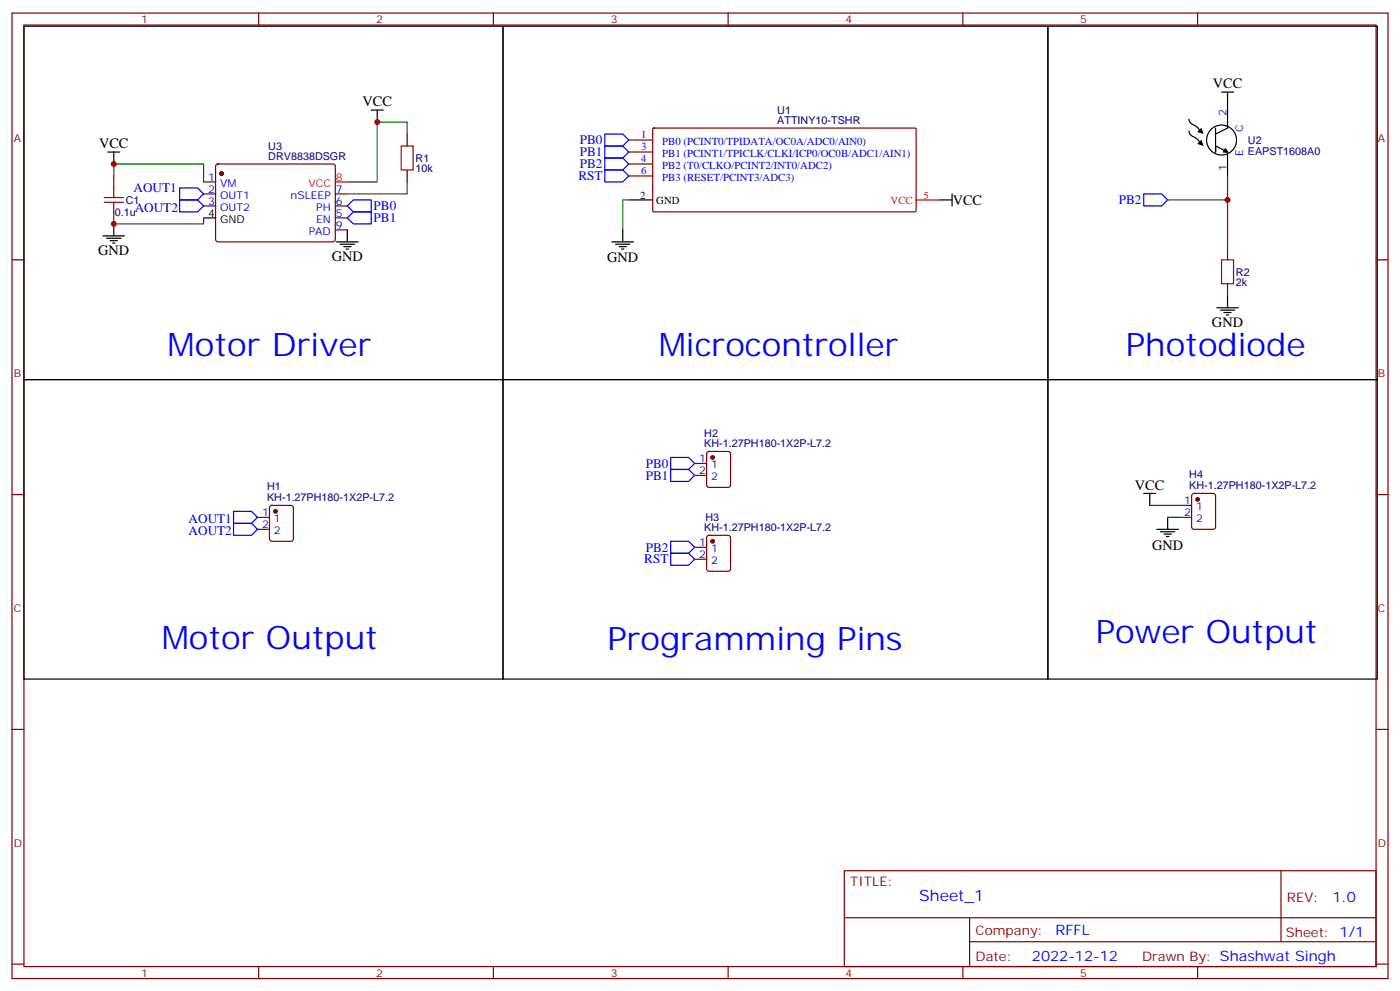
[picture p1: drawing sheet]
<svg xmlns="http://www.w3.org/2000/svg" width="412mm" height="292mm" viewBox="0 0 412 292" stroke-linecap="round" stroke-linejoin="round" font-family="sans-serif">
<g fill="none" stroke="#870000" stroke-width=".35">
<path d="M3.5 3.8h405.4v284.4h-405.4zM7.1 7.4h398.2v277.3h-398.2zM76.2 3.8v3.6M145.3 3.8v3.6M214.5 3.8v3.6M283.6 3.8v3.6M352.8 3.8v3.6M119.9 39.5v3.5M192.3 37.9l.3-.2 77.1 .1 .2 .3v24l-.4 .3h-76.9l-.3-.3zM33.5 51.8v3.6M60 53.6h3.5M60 57.1h3.5"/>
<path d="M63.7 48.5l.5-.2 34.1 .1 .5 .6-.1 21.8-.6 .4h-34.2l-.4-.7v-21.5zM98.8 57.1h3.5M119.9 50.1v3.5M185.2 48.3h7.1M185.2 51.8h7.1M185.2 44.8h7.1M185.2 41.2h7.1M3.5 76.5h3.6M33.5 62.4v3.5M60 60.6h3.5M98.8 60.6h3.5M98.8 64.2h3.5"/>
<path d="M98.8 67.7h3.5M361.6 73v3.5M405.3 76.5h3.6M361.6 83.6v3.5M204.6 136.5h3.5M208.4 133.2l.4-.2h5.7l.6 .4 .1 9.4-.5 .7h-5.9l-.6-.4-.1-9.4zM3.5 145.7h3.6M75.8 152.4h3.6M75.8 155.9h3.6M79.6 149l.5-.2h5.6l.7 .5v9.4l-.4 .7h-5.9l-.7-.4v-9.5zM204.6 140h3.5M208.4 157.9l.4-.2h5.7l.6 .4 .1 9.4-.5 .7h-5.9l-.6-.4-.1-9.4z"/>
<path d="M347.5 152.4h3.5M347.5 148.8h3.5M351.2 145.5l.5-.2h5.7l.6 .4 .1 9.5-.5 .6-5.9 .1-.6-.5-.1-9.4zM405.3 145.7h3.6M204.6 161.2h3.5M204.6 164.7h3.5M3.5 214.8h3.6M405.3 214.8h3.6M248.7 256.4h156.6v28.3h-156.6zM377.3 256.5v20.8M248.7 270.3h156.5M285.6 277.3h119.6"/>
<path d="M285.6 270.3v14.1M3.5 284h3.6M76.2 284.7v3.5M145.3 284.7v3.5M214.5 284.7v3.5M283.6 284.7v3.5M352.8 284.7v3.5M405.3 284h3.6"/>
</g>
<g fill="none" stroke="#000" stroke-width=".35">
<path d="M7.1 7.7h141.1v104.1h-141.1zM148.2 7.7h160.5v104.1h-160.5zM308.7 7.7h97v104.1h-97zM109.4 32.4h3.5M111.1 32.4v3.5M350.2 35.1a2.81 2.81 0 0 0 2.1 2.1l.9 .9 .3 .7M350.2 38.6a2.81 2.81 0 0 0 2.2 2.1l.8 .9 .3 .7M358.1 37.7v7.1v-1.8l3.5 1.8v7M359.8 27.1h3.6M361.6 27.1v10.6l-3.5 1.8M31.7 44.8h3.6M33.5 44.8v3.5"/>
<path d="M185.2 58.9h7.1M276.9 58.9h3.6M280.5 57.1v3.5M30.3 69.5h6.4M31.4 70.2h4.2M32.5 70.9h2.1M33.2 71.6h.7M33.5 65.9v3.6M60 64.2h3.5M99.1 71.2h6.4M100.2 71.9h4.2M101.2 72.6h2.2"/>
<path d="M102 73.3h.7M102.3 67.7v3.5M180.3 71.2h6.3M181.3 71.9h4.3M182.4 72.6h2.1M183.1 73.3h.7M183.4 67.7v3.5M358.4 90.6h6.4M359.5 91.3h4.2M360.5 92h2.2M361.2 92.7h.7M361.6 87.1v3.5"/>
<path d="M7.1 111.8h141.1v88.2h-141.1zM148.2 111.8h160.5v88.2h-160.5zM308.7 111.8h97v88.2h-97zM336.9 145.3h3.5M338.7 145.3v3.5M340.8 155.9h6.3M341.8 156.6h4.3M342.9 157.3h2.1M343.6 158h.7M344 152.4v3.5"/>
<circle cx="359.8" cy="41.2" r="4.4"/>
</g>
<path d="M98.8 53.6h3.5M269.9 58.9h7" fill="none" stroke="#f00" stroke-width=".35"/>
<path d="M352.7 38.9l1.2-1.3 .6 1.9zM352.7 42.4l1.2-1.3 .6 1.9z" fill="#000"/>
<path d="M361 43.8l.5 1h-1.1z" fill="#000" stroke="#000" stroke-width=".35"/>
<path d="M119.9 39.5v-3.6h-8.8v17.7h-8.8M33.5 51.8v-3.5h26.5v5.3M119.9 53.6v3.5h-17.6M185.2 58.9h-1.8v8.8M344 58.9h17.6M361.6 51.8v21.2M60 64.2v1.7h-26.5M338.7 148.8h8.8M344 152.4h3.5" fill="none" stroke="#008700" stroke-width=".35"/>
<g fill="none" stroke="#00f" stroke-width=".35">
<path d="M178.2 39.5h5.2l1.8 1.7-1.8 1.8h-5.2zM52.9 55.4h5.3l1.8 1.7-1.8 1.8h-5.3zM52.9 58.9h5.3l1.8 1.7-1.8 1.8h-5.3zM178.2 46.5h5.2l1.8 1.8-1.8 1.8h-5.2zM178.2 43h5.2l1.8 1.8-1.8 1.7h-5.2zM178.2 50.1h5.2l1.8 1.7-1.8 1.8h-5.2zM336.9 57.1h5.3l1.8 1.8-1.8 1.7h-5.3zM102.3 60.6l1.8-1.7h5.3v3.5h-5.3zM102.3 64.2l1.8-1.8h5.3v3.5h-5.3zM197.6 134.7h5.2l1.8 1.8-1.8 1.8h-5.2zM197.6 138.3h5.2l1.8 1.7-1.8 1.8h-5.2zM68.8 154.1h5.3l1.7 1.8-1.7 1.8h-5.3z"/>
<path d="M68.8 150.6h5.3l1.7 1.8-1.7 1.7h-5.3zM197.6 159.4h5.2l1.8 1.8-1.8 1.7h-5.2zM197.6 162.9h5.2l1.8 1.8-1.8 1.8h-5.2z"/>
</g>
<g fill="#870000" stroke="#870000" stroke-width=".35">
<circle cx="81.1" cy="150.6" r=".53"/>
<circle cx="209.9" cy="134.7" r=".53"/>
<circle cx="209.9" cy="159.4" r=".53"/>
<circle cx="352.8" cy="147.1" r=".53"/>
<circle cx="65.3" cy="51.1" r=".53"/>
</g>
<path d="M30.7 59.6h5.6M30.7 58.2h5.6M33.5 55.4v2.8M33.5 59.6v2.8M118.2 43h3.5v7.1h-3.5zM359.8 76.5h3.6v7.1h-3.6z" fill="none" stroke="#a10000" stroke-width=".35"/>
<g fill="#c00">
<circle cx="361.6" cy="58.9" r=".88"/>
<circle cx="33.5" cy="48.3" r=".88"/>
<circle cx="111.1" cy="35.9" r=".88"/>
<circle cx="33.5" cy="65.9" r=".88"/>
</g>
<g font-size="9.5" fill="#00f">
<text x="49.4" y="104.7">Motor Driver</text>
<text x="194" y="104.7">Microcontroller</text>
<text x="331.6" y="104.7">Photodiode</text>
<text x="47.6" y="191.2">Motor Output</text>
<text x="178.9" y="191.4">Programming Pins</text>
<text x="322.8" y="189.4">Power Output</text>
</g>
<text font-size="4.6" fill="#00f" x="270.8" y="265.5">Sheet_1</text>
<g font-size="4.2">
<text x="357.2" y="26">VCC</text>
<text x="106.8" y="31.3">VCC</text>
<text x="29.2" y="43.6">VCC</text>
<text x="280.6" y="60.3">VCC</text>
<text x="28.9" y="75.1">GND</text>
<text x="97.7" y="76.9">GND</text>
<text x="178.9" y="77.2">GND</text>
<text x="357" y="96.3">GND</text>
<text x="334.3" y="144.2">VCC</text>
<text x="339.4" y="162">GND</text>
</g>
<g font-size="4.2" fill="#00f">
<text x="392.5" y="265.7">1.0</text>
<text x="310.9" y="275.3">RFFL</text>
<text x="304" y="283.1">2022-12-12</text>
</g>
<g font-size="3.9" fill="#00f">
<text x="170.8" y="46">PB1</text>
<text x="170.8" y="42.5">PB0</text>
<text x="170.4" y="53">RST</text>
<text x="170.8" y="49.6">PB2</text>
<text x="39.3" y="56.6">AOUT1</text>
<text x="39.7" y="62.4">AOUT2</text>
<text x="110.1" y="62">PB0</text>
<text x="110.1" y="65.5">PB1</text>
<text x="329.6" y="60.1">PB2</text>
<text x="190.2" y="137.8">PB0</text>
<text x="190.2" y="141.3">PB1</text>
<text x="55.6" y="154.1">AOUT1</text>
<text x="55.6" y="157.7">AOUT2</text>
<text x="189.8" y="165.9">RST</text>
<text x="190.2" y="162.5">PB2</text>
</g>
<g font-size="3.9" fill="#800">
<text x="250.5" y="261">TITLE:</text>
<text x="379.1" y="265.7">REV:</text>
<text x="287.4" y="275.2">Company:</text>
<text x="378.7" y="275.8">Sheet: 1/1</text>
<text x="287.4" y="282.9">Date:</text>
<text x="336.4" y="283">Drawn By: Shashwat Singh</text>
</g>
<g font-size="3.2" fill="#800">
<text x="41.6" y="6.8">1</text>
<text x="110.8" y="6.8">2</text>
<text x="179.9" y="6.8">3</text>
<text x="249.1" y="6.8">4</text>
<text x="318.2" y="6.8">5</text>
<text x="4.1" y="41.9">A</text>
<text x="405.9" y="41.9">A</text>
<text x="4.1" y="111.1">B</text>
<text x="405.9" y="111.1">B</text>
<text x="4.1" y="180.2">C</text>
<text x="405.9" y="180.2">C</text>
<text x="4.1" y="249.4">D</text>
<text x="405.9" y="249.4">D</text>
<text x="41.6" y="287.7">1</text>
<text x="110.8" y="287.7">2</text>
<text x="179.9" y="287.7">3</text>
<text x="249.1" y="287.7">4</text>
<text x="318.2" y="287.7">5</text>
</g>
<g font-size="3.2" fill="#000080">
<text x="229" y="33.4">U1</text>
<text x="229" y="36.6">ATTINY10-TSHR</text>
<text x="79" y="47.2">DRV8838DSGR</text>
<text x="79" y="44.1">U3</text>
<text x="122.4" y="47.7">R1</text>
<text x="367.6" y="45.6">EAPST1608A0</text>
<text x="367.6" y="42.4">U2</text>
<text x="122.4" y="50.8">10k</text>
<text x="33.8" y="63.6">0.1u</text>
<text x="37" y="60.1">C1</text>
<text x="364.1" y="81.2">R2</text>
<text x="364.1" y="84.3">2k</text>
<text x="207.4" y="131.7">KH-1.27PH180-1X2P-L7.2</text>
<text x="207.4" y="128.6">H2</text>
<text x="350.3" y="140.9">H4</text>
<text x="78.7" y="147.6">KH-1.27PH180-1X2P-L7.2</text>
<text x="78.7" y="144.4">H1</text>
<text x="350.3" y="144.1">KH-1.27PH180-1X2P-L7.2</text>
<text x="207.8" y="153.6">H3</text>
<text x="207.4" y="156.4">KH-1.27PH180-1X2P-L7.2</text>
</g>
<g font-size="3.2" fill="#00f">
<text x="361.2" y="34.2" transform="rotate(-90 361.2 34.2)">2</text>
<text x="188.9" y="40.5">1</text>
<text x="366.2" y="38.9" transform="rotate(-90 366.2 38.9)">C</text>
<text x="188.9" y="47.6">4</text>
<text x="188.9" y="44.1">3</text>
<text x="195.1" y="46.4">PB1 (PCINT1/TPICLK/CLKI/ICP0/OC0B/ADC1/AIN1)</text>
<text x="195.1" y="42.8">PB0 (PCINT0/TPIDATA/OC0A/ADC0/AIN0)</text>
<text x="366.2" y="45.8" transform="rotate(-90 366.2 45.8)">E</text>
<text x="61.3" y="53.2">1</text>
<text x="188.9" y="51.1">6</text>
<text x="195.1" y="49.9">PB2 (T0/CLKO/PCINT2/INT0/ADC2)</text>
<text x="195.1" y="53.4">PB3 (RESET/PCINT3/ADC3)</text>
<text x="361.2" y="50.3" transform="rotate(-90 361.2 50.3)">1</text>
<text x="61.3" y="56.8">2</text>
<text x="64.8" y="55">VM</text>
<text x="64.8" y="58.5">OUT1</text>
<text x="85.6" y="58.5">nSLEEP</text>
<text x="99" y="56.8">7</text>
<text x="61.3" y="60.3">3</text>
<text x="64.8" y="62.1">OUT2</text>
<text x="93.1" y="65.6">EN</text>
<text x="93.2" y="62.1">PH</text>
<text x="99" y="63.8">5</text>
<text x="99" y="60.3">6</text>
<text x="90.9" y="69.1">PAD</text>
<text x="99" y="67.3">9</text>
<text x="205.9" y="136.1">1</text>
<text x="209.4" y="137.9">1</text>
<text x="205.9" y="139.7">2</text>
<text x="209.4" y="141.4">2</text>
<text x="348.8" y="148.5">1</text>
<text x="77.2" y="152">1</text>
<text x="77.2" y="155.5">2</text>
<text x="80.7" y="153.8">1</text>
<text x="348.8" y="152">2</text>
<text x="352.3" y="150.2">1</text>
<text x="352.3" y="153.8">2</text>
<text x="80.7" y="157.3">2</text>
<text x="205.9" y="160.8">1</text>
<text x="205.9" y="164.4">2</text>
<text x="209.4" y="162.6">1</text>
<text x="209.4" y="166.1">2</text>
</g>
<g font-size="3.2" fill="#f00">
<text x="99" y="53.2">8</text>
<text x="90.9" y="55">VCC</text>
<text x="262.3" y="59.9">VCC</text>
<text x="272" y="58.5">5</text>
</g>
<g font-size="3.2">
<text x="188.6" y="58.5">2</text>
<text x="193.3" y="59.9">GND</text>
<text x="61.3" y="63.8">4</text>
<text x="64.8" y="65.6">GND</text>
</g>
</svg>
